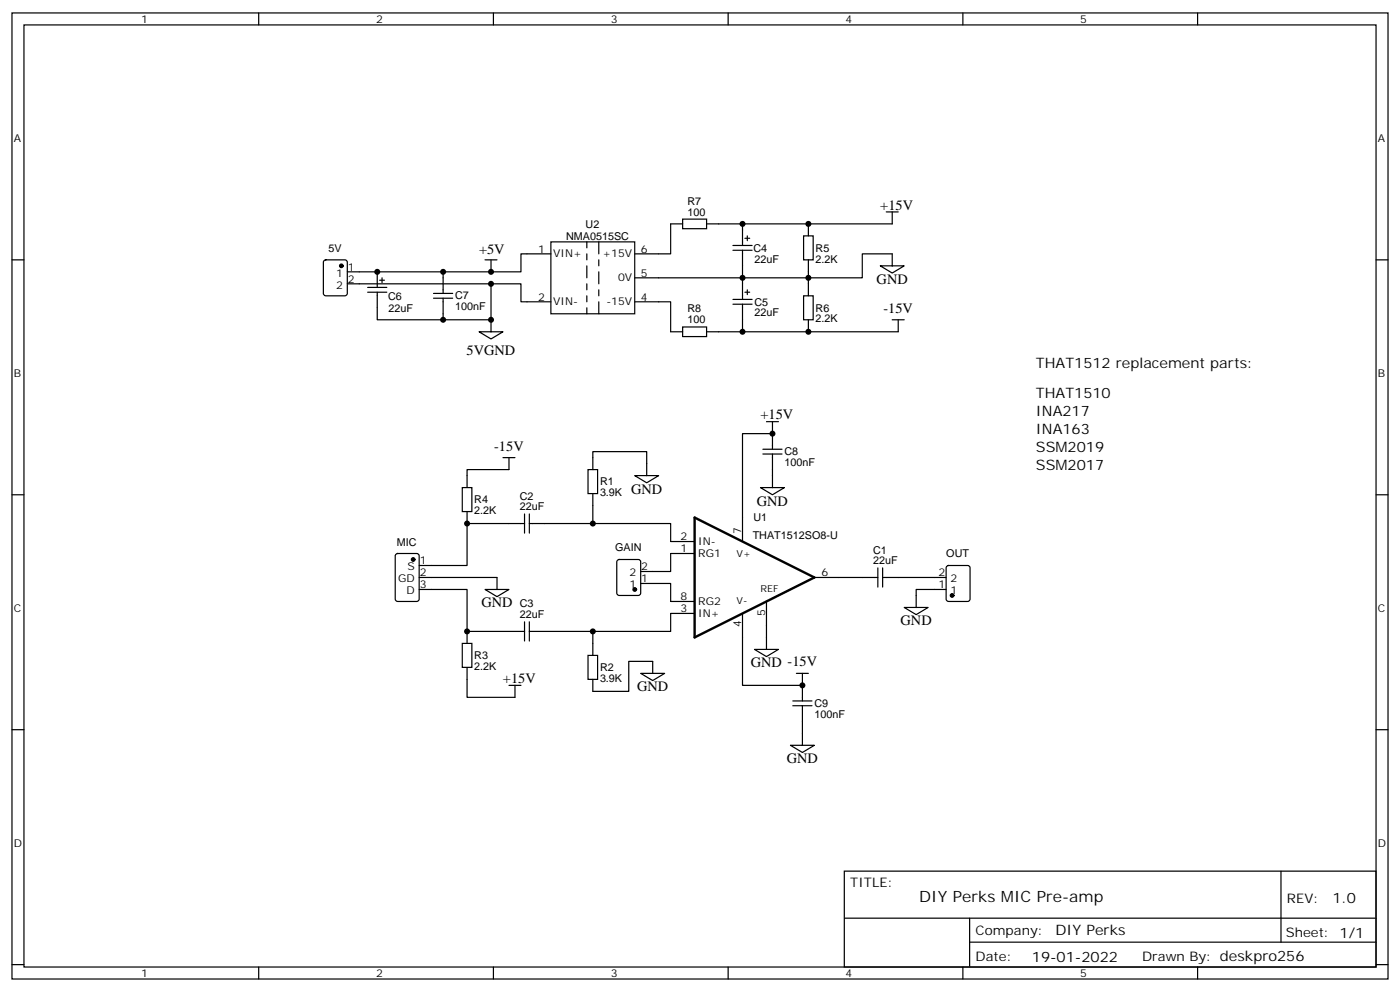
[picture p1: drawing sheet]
<svg xmlns="http://www.w3.org/2000/svg" width="412mm" height="292mm" viewBox="0 0 412 292" stroke-linecap="round" stroke-linejoin="round" font-family="sans-serif">
<g fill="none" stroke="#000" stroke-width=".35">
<path d="M3.5 3.8h405.4v284.3h-405.4zM7.1 7.3h398.2v277.3h-398.2zM76.2 3.8v3.5M145.3 3.8v3.5M214.5 3.8v3.5M283.6 3.8v3.5M352.8 3.8v3.5M3.5 76.5h3.6M95.5 76.7l.5-.2h5.6l.7 .4v9.5l-.5 .6-5.8 .1-.7-.5-.1-9.4zM142.9 76.5h3.5M144.6 76.5v3.5M162.3 71.2h24.7v21.2h-24.7z"/>
<path d="M162.3 74.7h-8.8v5.3h-51.2M172.9 71.2v1.8M172.9 74.7v1.8M172.9 78.2v3.6M176.4 71.2v3.5M176.4 76.5v1.7M201.1 64.5h7v2.8h-7zM201.1 65.9h-3.5v8.8h-10.6M215.9 72.2h5.6M215.9 73.7h5.6M218.7 65.9v6.3M218.7 73.7v14.4"/>
<path d="M219.4 70.1h1.4M220.1 69.4v1.4M236.7 69.4h2.8v7.1h-2.8zM238.1 65.9v3.5M238.1 76.5v10.6M259.3 78.2h7l-3.5 2.2zM261.1 62.4h3.5M262.8 78.2v-3.5h-8.8v7.1h-67M262.8 62.4v3.5h-54.7M405.3 76.5h3.6M102.3 83.5h51.2v5.3h8.8M108.3 86h5.6"/>
<path d="M108.3 84.6h5.6M111.1 80v4.6M111.8 82.5h1.4M112.5 81.8v1.4M127.7 87.8h5.6M127.7 86.4h5.6M130.5 80v6.4M130.5 87.8v6.3M141.1 97.6h7.1l-3.6 2.2zM144.6 83.5v10.6h-33.5v-8.1M144.6 94.1v3.5M172.9 83.5v1.8"/>
<path d="M172.9 87.1v1.7M172.9 90.6v1.8M176.4 80v3.5M176.4 85.3v1.8M176.4 88.8v3.6M187 88.8h10.6v8.8h3.5M201.1 96.2h7v2.9h-7zM215.9 88.1h5.6M215.9 89.5h5.6M218.7 89.5v8.1M219.4 86h1.4M220.1 85.3v1.4"/>
<path d="M236.7 87.1h2.8v7h-2.8zM238.1 94.1v3.5M262.8 94.1h3.5M264.6 94.1v3.5h-56.5M148.2 134.7h3.5M149.9 134.7v3.5h-12.3v5.3M173.2 138.2h2.8v7.1h-2.8zM174.6 138.2v-5.3h15.9v7.1M187 140h7l-3.5 2.1zM224.7 133.6h5.7M224.7 132.2h5.7M225.8 124.1h3.5"/>
<path d="M227.5 127.6h-8.8v31.8M227.5 124.1v8.1M227.5 133.6v9.9M3.5 145.6h3.6M136.2 143.5h2.8v7.1h-2.8zM137.6 150.6v3.5M154.5 154.1h-16.9v12.3h-14.1M154.5 151.3v5.6M155.9 154.1h18.7M155.9 151.3v5.6M174.6 145.3v8.8h23v5.3h7M224 143.5h7.1l-3.6 2.1z"/>
<path d="M405.3 145.6h3.6M116.7 163.1l.4-.2h5.7l.6 .4 .1 13-.5 .7h-5.9l-.6-.4-.1-13zM123.5 173.5h14.1v12.3h16.9M123.5 170h22.9v3.5M142.9 173.5h7l-3.5 2.1zM181.9 164.9l.5-.2h5.6l.7 .4v9.5l-.4 .6-5.9 .1-.7-.5v-9.4zM188.7 171.7h8.9v5.3h7M204.6 162.9h-7v5.3h-8.9M225.8 177v14.1M239.9 170h18.7M258.6 167.1v5.7M260 170h18.7"/>
<path d="M260 167.1v5.7M266.3 178.8h7.1l-3.5 2.1zM278.7 173.5h-8.8v5.3M278.9 166.6l.5-.2h5.6l.7 .5 .1 9.4-.5 .7h-5.9l-.7-.4v-9.5zM136.2 189.4h2.8v7h-2.8zM137.6 196.4v8.8h14.1v-3.5M137.6 185.8v3.6M154.5 183v5.7M155.9 183v5.7M173.2 192.9h2.8v7.1h-2.8zM174.6 185.8v7.1M188.7 198.2h7.1l-3.5 2.1z"/>
<path d="M192.3 198.2v-3.5h-7.1v8.8h-10.6v-3.5M204.6 180.6h-7v5.2h-41.7M218.7 180.6v21.1h17.7M222.2 191.1h7.1l-3.5 2.2zM234.6 198.2h3.5M236.4 198.2v8.1M3.5 214.8h3.6M149.9 201.7h3.6M232.8 219.4h7.1l-3.5 2.1zM233.5 207.7h5.7M233.5 206.3h5.7M236.4 207.7v11.7"/>
<path d="M405.3 214.8h3.6M248.7 256.4h156.6v28.2h-156.6zM377.3 256.4v20.9M248.7 270.2h156.5M285.6 277.3h119.6M285.6 270.2v14.2M3.5 283.9h3.6M76.2 284.6v3.5M145.3 284.6v3.5M214.5 284.6v3.5M283.6 284.6v3.5M352.8 284.6v3.5"/>
<path d="M405.3 283.9h3.6"/>
</g>
<g fill="#000" stroke="#000" stroke-width=".35">
<circle cx="100.5" cy="78.2" r=".53"/>
<circle cx="121.7" cy="164.7" r=".53"/>
<circle cx="187" cy="173.5" r=".53"/>
<circle cx="280.5" cy="175.3" r=".53"/>
</g>
<path d="M204.6 152.3l35.3 17.7-35.3 17.6z" fill="none" stroke="#000" stroke-width=".71"/>
<g fill="#000">
<circle cx="218.7" cy="65.9" r=".88"/>
<circle cx="238.1" cy="65.9" r=".88"/>
<circle cx="111.1" cy="80" r=".88"/>
<circle cx="130.5" cy="94.1" r=".88"/>
<circle cx="130.5" cy="80" r=".88"/>
<circle cx="144.6" cy="80" r=".88"/>
<circle cx="144.6" cy="83.5" r=".88"/>
<circle cx="144.6" cy="94.1" r=".88"/>
<circle cx="218.7" cy="97.6" r=".88"/>
<circle cx="218.7" cy="81.8" r=".88"/>
<circle cx="238.1" cy="97.6" r=".88"/>
<circle cx="238.1" cy="81.8" r=".88"/>
<circle cx="227.5" cy="127.6" r=".88"/>
<circle cx="137.6" cy="154.1" r=".88"/>
<circle cx="174.6" cy="154.1" r=".88"/>
<circle cx="137.6" cy="185.8" r=".88"/>
<circle cx="174.6" cy="185.8" r=".88"/>
<circle cx="236.4" cy="201.7" r=".88"/>
</g>
<text font-size="4.6" x="270.8" y="265.4">DIY Perks MIC Pre-amp</text>
<g font-size="4.2">
<text x="259.3" y="61.7">+15V</text>
<text x="141.1" y="74.7">+5V</text>
<text x="258.2" y="83.5">GND</text>
<text x="260.2" y="92">-15V</text>
<text x="137.5" y="104.4">5VGND</text>
<text x="305.2" y="108.2">THAT1512 replacement parts:</text>
<text x="305.2" y="117.1">THAT1510</text>
<text x="224" y="123.4">+15V</text>
<text x="305.2" y="122.3">INA217</text>
<text x="305.2" y="127.6">INA163</text>
<text x="145.6" y="132.6">-15V</text>
<text x="305.2" y="132.9">SSM2019</text>
<text x="305.2" y="138.2">SSM2017</text>
<text x="185.9" y="145.3">GND</text>
<text x="223" y="148.8">GND</text>
<text x="141.8" y="178.8">GND</text>
<text x="265.3" y="184.1">GND</text>
<text x="221.2" y="196.4">GND -15V</text>
<text x="148.2" y="201">+15V</text>
<text x="187.7" y="203.5">GND</text>
<text x="231.8" y="224.6">GND</text>
<text x="392.5" y="265.7">1.0</text>
<text x="310.9" y="275.2">DIY Perks</text>
<text x="304" y="283">19-01-2022</text>
</g>
<g font-size="3.9">
<text x="250.5" y="261">TITLE:</text>
<text x="379.1" y="265.7">REV:</text>
<text x="287.4" y="275.2">Company:</text>
<text x="378.7" y="275.8">Sheet: 1/1</text>
<text x="287.4" y="282.9">Date:</text>
<text x="336.4" y="282.9">Drawn By: deskpro256</text>
</g>
<g font-size="3.2">
<text x="41.6" y="6.8">1</text>
<text x="110.8" y="6.8">2</text>
<text x="179.9" y="6.8">3</text>
<text x="249.1" y="6.8">4</text>
<text x="318.2" y="6.8">5</text>
<text x="4.1" y="41.9">A</text>
<text x="405.9" y="41.9">A</text>
<text x="202.5" y="63.4">100</text>
<text x="202.5" y="60.2">R7</text>
<text x="166.8" y="70.5">NMA0515SC</text>
<text x="172.5" y="67.1">U2</text>
<text x="96.8" y="74.1">5V</text>
<text x="158.5" y="74.4">1</text>
<text x="163" y="75.8">VIN+</text>
<text x="177.5" y="75.8">+15V</text>
<text x="188.7" y="74.4">6</text>
<text x="221.9" y="74.1">C4</text>
<text x="222.2" y="77.3">22uF</text>
<text x="240.2" y="77.3">2.2K</text>
<text x="240.2" y="74.1">R5</text>
<text x="99" y="81.4">1</text>
<text x="102.5" y="79.7">1</text>
<text x="102.5" y="83.2">2</text>
<text x="182.1" y="82.8">0V</text>
<text x="188.7" y="81.4">5</text>
<text x="99" y="84.9">2</text>
<text x="114.3" y="88.2">C6</text>
<text x="134.1" y="88.1">C7</text>
<text x="158.5" y="88.5">2</text>
<text x="163" y="89.9">VIN-</text>
<text x="178.6" y="89.9">-15V</text>
<text x="188.7" y="88.5">4</text>
<text x="222.3" y="90">C5</text>
<text x="114.4" y="91.7">22uF</text>
<text x="134.1" y="91.3">100nF</text>
<text x="202.5" y="95.2">100</text>
<text x="202.5" y="92">R8</text>
<text x="222.2" y="93.2">22uF</text>
<text x="240.2" y="94.9">2.2K</text>
<text x="240.2" y="91.7">R6</text>
<text x="4.1" y="111.1">B</text>
<text x="405.9" y="111.1">B</text>
<text x="231.1" y="137.3">100nF</text>
<text x="231.1" y="134.1">C8</text>
<text x="176.7" y="142.9">R1</text>
<text x="139.7" y="148.2">R4</text>
<text x="153.1" y="147">C2</text>
<text x="176.7" y="146.1">3.9K</text>
<text x="139.7" y="151.4">2.2K</text>
<text x="153.1" y="150.2">22uF</text>
<text x="221.9" y="153.4">U1</text>
<text x="116.9" y="160.6">MIC</text>
<text x="200.5" y="159">2</text>
<text x="205.7" y="160.4">IN-</text>
<text x="218.4" y="157.3" transform="rotate(-90 218.4 157.3)">7</text>
<text x="221.7" y="158.7">THAT1512SO8-U</text>
<text x="120" y="167.9">S</text>
<text x="123.6" y="166.1">1</text>
<text x="181.2" y="162.3">GAIN</text>
<text x="188.9" y="167.9">2</text>
<text x="200.5" y="162.6">1</text>
<text x="205.7" y="164">RG1</text>
<text x="257.2" y="166.1">22uF</text>
<text x="257.2" y="162.9">C1</text>
<text x="278.8" y="164">OUT</text>
<text x="117.3" y="171.4">GD</text>
<text x="123.6" y="173.1">3</text>
<text x="123.6" y="169.6">2</text>
<text x="185.4" y="173.1">1</text>
<text x="185.4" y="169.6">2</text>
<text x="188.9" y="171.4">1</text>
<text x="242" y="169.6">6</text>
<text x="276.5" y="173.1">1</text>
<text x="276.5" y="169.6">2</text>
<text x="280" y="171.4">2</text>
<text x="119.7" y="174.9">D</text>
<text x="153.1" y="178.8">C3</text>
<text x="200.5" y="176.7">8</text>
<text x="205.7" y="178.1">RG2</text>
<text x="280" y="174.9">1</text>
<text x="4.1" y="180.2">C</text>
<text x="153.1" y="182">22uF</text>
<text x="200.5" y="180.2">3</text>
<text x="205.7" y="181.6">IN+</text>
<text x="218.4" y="184.7" transform="rotate(-90 218.4 184.7)">4</text>
<text x="225.4" y="181.2" transform="rotate(-90 225.4 181.2)">5</text>
<text x="405.9" y="180.2">C</text>
<text x="139.7" y="197.2">2.2K</text>
<text x="139.7" y="194">R3</text>
<text x="176.7" y="197.6">R2</text>
<text x="176.7" y="200.8">3.9K</text>
<text x="239.9" y="208.1">C9</text>
<text x="239.9" y="211.4">100nF</text>
<text x="4.1" y="249.3">D</text>
<text x="405.9" y="249.3">D</text>
<text x="41.6" y="287.6">1</text>
<text x="110.8" y="287.6">2</text>
<text x="179.9" y="287.6">3</text>
<text x="249.1" y="287.6">4</text>
<text x="318.2" y="287.6">5</text>
</g>
<g font-size="2.8">
<text x="217" y="164">V+</text>
<text x="217" y="177.7">V-</text>
<text x="224" y="174.2">REF</text>
</g>
</svg>
